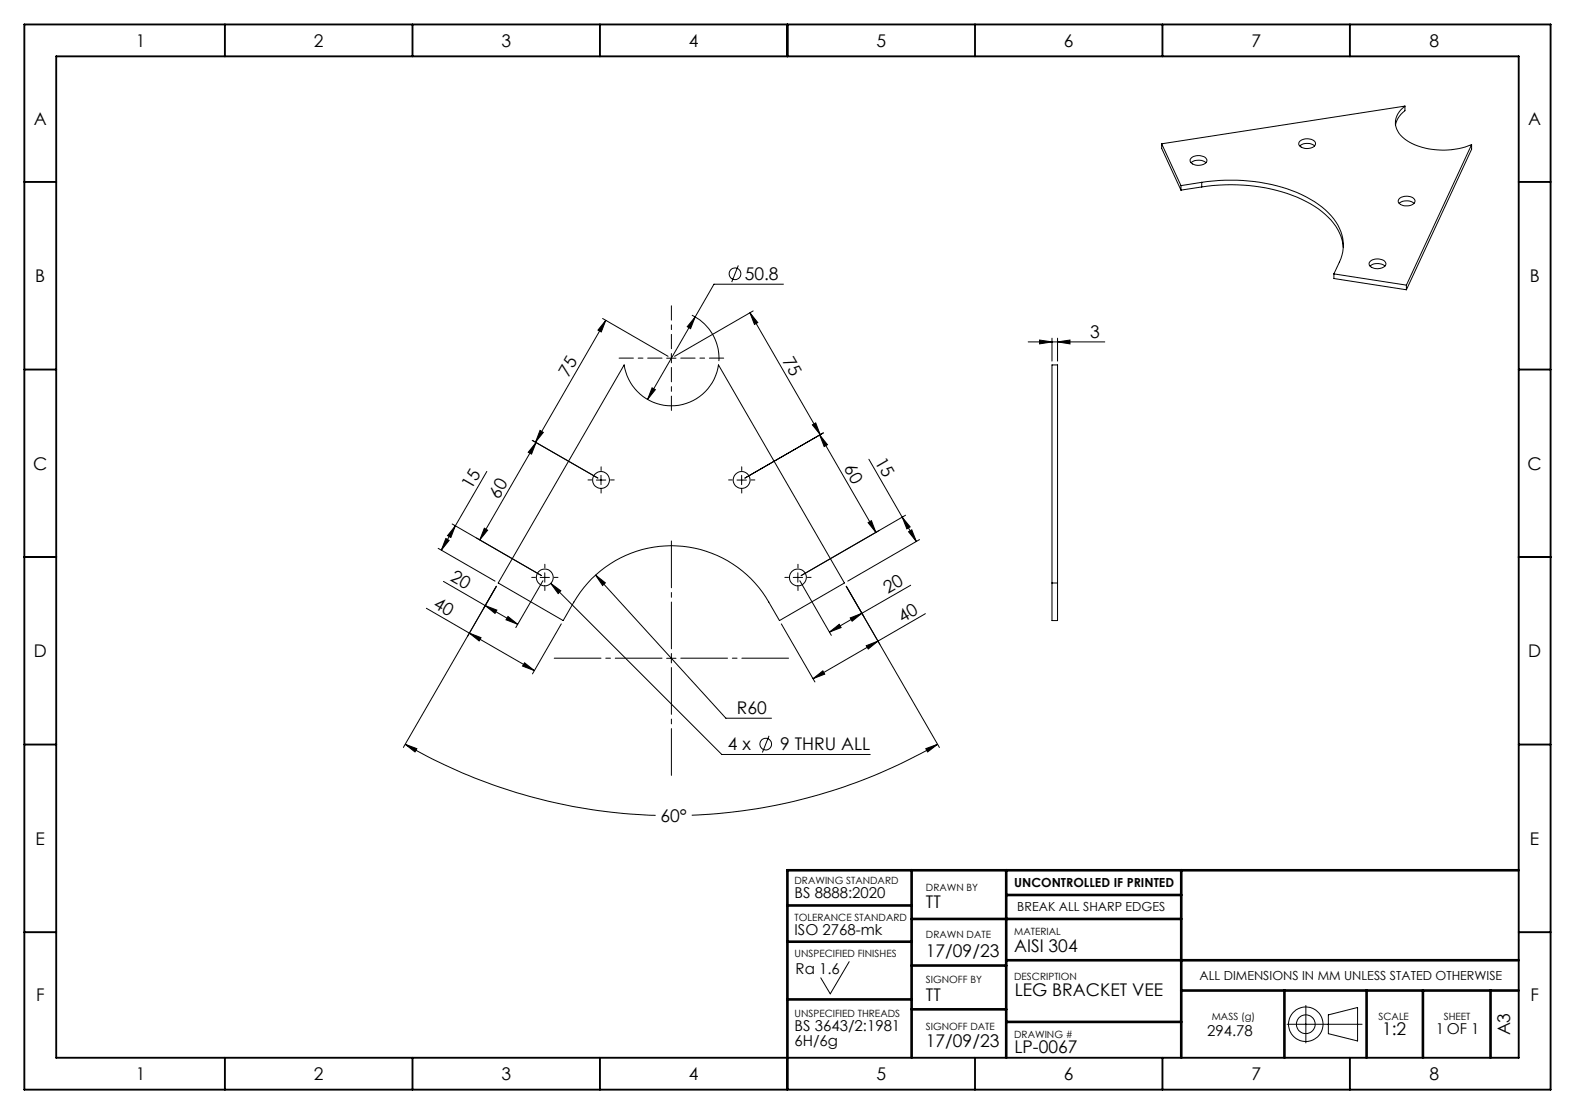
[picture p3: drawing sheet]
<svg xmlns="http://www.w3.org/2000/svg" width="594mm" height="420mm" viewBox="0 0 594 420" stroke-linecap="round" stroke-linejoin="round" font-family="sans-serif">
<g fill="none" stroke="#000" stroke-width=".38">
<path d="M438.1 54.2l7.3 15.8M438.1 54.2v1.7l7.3 15.8M449.3 59.6a4.1 4.1 0 0 1 5.9 .7 2.95 2.95 0 0 1-3.9 2 2.03 2.03 0 0 1-2.3-2.4zM490.2 55a4.6 4.6 0 0 1 5.6 0M490.2 53.2a4.1 4.1 0 0 1 5.9 .7 2.88 2.88 0 0 1-3.8 2.1 2.03 2.03 0 0 1-2.3-2.5zM529.9 40a7.2 7.2 0 0 0-.2 12.3 27.6 27.6 0 0 0 25.3 2.2M529.9 40v1.8a8.5 8.5 0 0 0-3.6 5.3M529.9 40l-91.8 14.2M555 54.5l-24.6 53M555 54.5v1.8l-24.6 53M445.4 70v1.7M449.2 61.4a4.6 4.6 0 0 1 5.6 0"/>
<path d="M453.2 68.7a65.1 65.1 0 0 1 41 6.4 23.1 23.1 0 0 1 12.2 14.8l.2 2.5-.2 2.6a27.4 27.4 0 0 1-3.3 8.3M453.2 70.5a65.5 65.5 0 0 1 41 6.3 23 23 0 0 1 12.2 14.8l.2 1.7M453.2 68.7l-7.8 1.3M453.2 68.7v1.8M453.2 70.5l-7.8 1.2M527.7 76.7a4.6 4.6 0 0 1 5.6 0M527.8 74.9a4.1 4.1 0 0 1 5.9 .7 2.95 2.95 0 0 1-3.9 2 2.03 2.03 0 0 1-2.3-2.4zM516.8 98.5a4.3 4.3 0 0 1 5.7 .4 1.76 1.76 0 0 1-1.9 2.3 3.4 3.4 0 0 1-4.3-1.7zM260.9 118.8a18 18 0 0 1 10.2 17.4M262.2 119.5l-1.8 4.4-1.2-.7zM262.2 119.5l-18 31.1M278.5 100.1l-2.5 6.3"/>
<path d="M282.8 117.9l26.5 46M282.8 117.9l3 3.7-1.3 .7zM284 117.2l-29.6 17.2M295.5 107.2h-26.2l-7.1 12.3M503.1 103.3l27.3 4.2M503.1 103.3v1.7l27.3 4.3M516.7 100.3a4.6 4.6 0 0 1 5.6 0M530.4 107.5v1.8M227.3 120.1l24.7 14.3M228.5 120.8l-26.5 45.9M228.5 120.8l-1.7 4.4-1.3-.7zM235.4 137.6a18 18 0 0 0 17.8 15.4 18 18 0 0 0 17.8-15.4l47.5 82.2-24.5 14.2a68.5 68.5 0 0 0-9.3-14.2 42.4 42.4 0 0 0-68.3 7.2l-4 7-24.5-14.2z"/>
<path d="M251.4 135.1h3.6M253.2 133.3v3.5M387.8 128.9h28.9M392.1 128.2l4.6 .7-4.6 .8zM396.7 127.5v8.7M396.7 137.6h2.1v96.4h-2.1zM398.8 128.9l4.7-.7v1.5zM398.8 127.5v8.7M245.9 146.2l1.3 .7-3 3.7zM183.6 177.8l-11.9 20.5M200.7 166l24.8 14.3M202.2 166.8l-21.2 36.8"/>
<path d="M202.2 166.8l-1.7 4.4-1.3-.7zM203.7 162.3l1.2 .7-2.9 3.7zM226.7 179.2v3.6M279.7 179.2v3.6M306.4 160.2l1.2-.7 1.7 4.4zM309.1 164l21.2 36.8M309.1 164l3 3.7-1.3 .7zM310.6 163.2l-29.7 17.1M327.7 173.2l12.6 21.8M170.5 197.6l33.7 19.4M171.7 198.3l-5.3 9.1M171.7 198.3l-1.7 4.4-1.2-.7z"/>
<path d="M182.7 199.2l1.2 .7-2.9 3.7zM224.9 181h3.6M278 181h3.5M327.4 197.1l1.2-.8 1.7 4.5zM340.3 195l5.3 9.2M340.3 195l3 3.7-1.3 .7zM341.5 194.3l-39.3 22.7M165.2 206.8l21.5 12.3M167.2 219.2l28 16.2M168.1 203.1l1.3 .7-3 3.6zM203.7 217.7h3.5M204.8 219l-10.3 17.6"/>
<path d="M205.5 216v3.5M207.7 220l3.8 2.8-1 1zM207.7 220l64.5 64.5h56M224.6 216.8l3.7 3-1 1zM224.6 216.8l49.2 54h17.2M299.2 217.7h3.5M300.9 216v3.5M301.7 219l11.8 20.6M342.7 200.5l1.2-.7 1.7 4.4zM346.8 203.5l-27.1 15.6M396.7 219.8h2.1M160.8 229.4l40.7 23.5"/>
<path d="M176.3 240l10.9-18.9-35.1 60.7M177 238.7l4.4 1.7-.7 1.3zM183 228.4l4.4 1.7-.7 1.2zM191.6 232.4l3.6 3-4.4-1.7zM211.7 235.2l-10.9 18.9M294.7 235.2l12.6 21.9M312.8 238.3l3.7-2.9 .7 1.2zM319.2 221.1l12.6 21.9M319.2 221.1l6.6 11.4M319.2 221.1l35.1 60.7M320.7 233l4.4-1.8-3.7 3zM325.1 231.2l-12.3 7.1"/>
<path d="M343.5 220.7l-18.4 10.5M349 231.4l-42.4 24.5M197.8 249.9l3.7 3-4.4-1.7zM251.4 248.2h3.6M253.2 246.4v3.6M306.6 255.9l3.7-2.9 .7 1.2zM326.7 243.5l4.4-1.8-3.7 3zM290 277.4l-2.5 6.3M152.8 280.6l4.4 1.7-.7 1.2zM152.8 280.6a201.3 201.3 0 0 0 94.5 26.8M349.2 282.3l4.4-1.7-3.8 2.9zM353.6 280.6a201 201 0 0 1-92.7 26.8"/>
<path d="M320.3 362.6l-7.2 12.1-3.6-6M492.5 379.1v14.2M485.4 386.2h28.3M501 382.7l11-2.8v12.6l-11-2.7z"/>
<circle cx="277.2" cy="103.2" r="2.21"/>
<circle cx="226.7" cy="181" r="3.2"/>
<circle cx="279.7" cy="181" r="3.2"/>
<circle cx="205.5" cy="217.7" r="3.2"/>
<circle cx="300.9" cy="217.7" r="3.2"/>
<circle cx="288.8" cy="280.6" r="2.19"/>
<circle cx="492.5" cy="386.2" r="3.5"/>
<circle cx="492.5" cy="386.2" r="6.5"/>
</g>
<g fill="none" stroke="#000" stroke-width=".38" stroke-dasharray="21.6 1.8 1.8 1.8">
<path d="M226.7 177.4v-1.4M279.7 177.4v-1.4M223.2 181h-1.5M226.7 184.5v1.4M230.2 181h1.4M276.2 181h-1.4M279.7 184.5v1.4M283.3 181h1.4M201.9 217.7h-1.4M205.5 214.2v-1.4M209 217.7h1.4M297.4 217.7h-1.4"/>
<path d="M300.9 214.2v-1.4M304.5 217.7h1.4M205.5 221.2v1.5M300.9 221.2v1.5"/>
</g>
<path d="M249.7 135h-16.2M253.2 131.5v-16.2M253.2 138.6v16.2M256.8 135h16.1" fill="none" stroke="#000" stroke-width=".38" stroke-dasharray="21.6 1.8 1.8 1.8" stroke-dashoffset="16.2"/>
<path d="M249.7 248.2h-40.7M253.2 244.6v-40.6M253.2 251.7v40.7M256.8 248.2h40.6" fill="none" stroke="#000" stroke-width=".38" stroke-dasharray="21.6 1.8 1.8 1.8" stroke-dashoffset="3.9"/>
<g fill="none" stroke="#000" stroke-width=".71">
<path d="M9.2 9.2h575.6v401.7h-575.6zM84.8 9.2v12M155.6 9.2v12M226.3 9.2v12M297 9.2v12M367.7 9.2v12M438.4 9.2v12M509.1 9.2v12M21.2 21.2h551.6v377.6h-551.6zM9.2 68.6h12M572.8 68.6h12M9.2 139.3h12"/>
<path d="M572.8 139.3h12M9.2 210h12M572.8 210h12M9.2 280.7h12M572.8 280.7h12M9.2 351.5h12M572.8 351.5h12M84.8 398.8v12.1M155.6 398.8v12.1M226.3 398.8v12.1M297 398.8v12.1M367.7 398.8v12.1"/>
<path d="M438.4 398.8v12.1M509.1 398.8v12.1"/>
</g>
<g fill="none" stroke="#000" stroke-width=".99">
<path d="M343.8 328.1v70.7M379.5 328.1v70.7M379.5 337.5h66M445.5 328.1v70.7M572.8 328.1h-275.8v70.7M297 341.4h46.8M297 355.1h46.8M343.8 346.5h101.7M297 376.8h46.8M343.8 364.1h35.7M379.5 362.1h193.3M445.5 373.5h127.3"/>
<path d="M484.4 373.5v25.3M515.4 373.5v25.3M536.6 373.5v25.3M562.1 373.5v25.3M343.8 380.6h35.7M379.5 385.3h66"/>
</g>
<g fill="#000">
<path d="M282.8 117.9l3 3.7-1.3 .7zM306.4 160.2l1.2-.7 1.7 4.4zM309.1 164l3 3.7-1.3 .7zM327.4 197.1l1.2-.8 1.7 4.5z"/>
<path d="M398.8 128.9l4.7-.7v1.5zM392.1 128.2l4.6 .7-4.6 .8z"/>
<path d="M203.7 162.3l1.2 .7-2.9 3.7zM228.5 120.8l-1.7 4.4-1.3-.7z"/>
<path d="M168.1 203.1l1.3 .7-3 3.6zM171.7 198.3l-1.7 4.4-1.2-.7z"/>
<path d="M182.7 199.2l1.2 .7-2.9 3.7zM202.2 166.8l-1.7 4.4-1.3-.7z"/>
<path d="M224.6 216.8l2.7 4 1-1zM245.9 146.2l-1.7 4.4 3-3.7zM262.2 119.5l-3 3.7 1.2 .7zM207.7 220l2.8 3.8 1-1zM152.8 280.6l4.4 1.7-.7 1.2zM349.2 282.3l4.4-1.7-3.8 2.9z"/>
<path d="M342.7 200.5l1.2-.7 1.7 4.4zM340.3 195l3 3.7-1.3 .7z"/>
<path d="M177 238.7l4.4 1.7-.7 1.3zM197.8 249.9l3.7 3-4.4-1.7z"/>
<path d="M183 228.4l4.4 1.7-.7 1.2zM191.6 232.4l3.6 3-4.4-1.7z"/>
<path d="M320.7 233l4.4-1.8-3.7 3zM312.8 238.3l3.7-2.9 .7 1.2z"/>
<path d="M326.7 243.5l4.4-1.8-3.7 3zM306.6 255.9l3.7-2.9 .7 1.2z"/>
</g>
<g font-size="6.6">
<text x="51.2" y="17.6">1</text>
<text x="118.4" y="17.6">2</text>
<text x="189.1" y="17.6">3</text>
<text x="259.8" y="17.6">4</text>
<text x="330.5" y="17.6">5</text>
<text x="401.2" y="17.6">6</text>
<text x="472" y="17.6">7</text>
<text x="539.1" y="17.6">8</text>
<text x="12.8" y="47.3">A</text>
<text x="576.4" y="47.3">A</text>
<text x="13.3" y="106.3">B</text>
<text x="280.9" y="105.6">50.8</text>
<text x="576.9" y="106.3">B</text>
<text x="411.2" y="127.5">3</text>
<text x="294.9" y="136" transform="rotate(60 294.9 136)">75</text>
<text x="214.4" y="142.3" transform="rotate(-60 214.4 142.3)">75</text>
<text x="12.5" y="177">C</text>
<text x="318.1" y="176.6" transform="rotate(60 318.1 176.6)">60</text>
<text x="329.9" y="174" transform="rotate(60 329.9 174)">15</text>
<text x="576.1" y="177">C</text>
<text x="177.8" y="184.9" transform="rotate(-60 177.8 184.9)">15</text>
<text x="188.1" y="188.4" transform="rotate(-60 188.1 188.4)">60</text>
<text x="169.5" y="218.9" transform="rotate(30 169.5 218.9)">20</text>
<text x="334.8" y="224" transform="rotate(-30 334.8 224)">20</text>
<text x="163.1" y="229" transform="rotate(30 163.1 229)">40</text>
<text x="340.4" y="234.7" transform="rotate(-30 340.4 234.7)">40</text>
<text x="12.8" y="247.7">D</text>
<text x="576.3" y="247.7">D</text>
<text x="277.9" y="269.3">R60</text>
<text x="274.5" y="283">4 x</text>
<text x="294.3" y="283">9 THRU ALL</text>
<text x="249.1" y="310">60°</text>
<text x="13.4" y="318.5">E</text>
<text x="577" y="318.5">E</text>
<text x="349.2" y="342.4">TT</text>
<text x="382.5" y="359.1">AISI 304</text>
<text x="349.2" y="360.7">17/09/23</text>
<text x="13.6" y="377.5">F</text>
<text x="349.2" y="377.3">TT</text>
<text x="382.7" y="375.7">LEG BRACKET VEE</text>
<text x="577.2" y="377.5">F</text>
<text x="349.2" y="394.8">17/09/23</text>
<text x="521.2" y="390.2">1:2</text>
<text x="569.5" y="390.4" transform="rotate(-90 569.5 390.4)">A3</text>
<text x="382.6" y="396.9">LP-0067</text>
<text x="51.2" y="407.2">1</text>
<text x="118.4" y="407.2">2</text>
<text x="189.1" y="407.2">3</text>
<text x="259.8" y="407.2">4</text>
<text x="330.5" y="407.2">5</text>
<text x="401.2" y="407.2">6</text>
<text x="472" y="407.2">7</text>
<text x="539.1" y="407.2">8</text>
</g>
<g font-size="5.7">
<text x="299.7" y="338.6">BS 8888:2020</text>
<text x="299.7" y="352.5">ISO 2768-mk</text>
<text x="300.1" y="367.4">Ra 1.6</text>
<text x="299.7" y="388.8">BS 3643/2:1981</text>
<text x="541.5" y="389.9">1 OF 1</text>
<text x="299.7" y="394.4">6H/6g</text>
<text x="455.3" y="390.6">294.78</text>
</g>
<g font-size="4.7">
<text x="382.5" y="334.5">UNCONTROLLED IF PRINTED</text>
<text x="383.7" y="343.6">BREAK ALL SHARP EDGES</text>
<text x="452.4" y="369.5">ALL DIMENSIONS IN MM UNLESS STATED OTHERWISE</text>
</g>
<g font-size="3.8">
<text x="299.7" y="333.4">DRAWING STANDARD</text>
<text x="349.2" y="336">DRAWN BY</text>
<text x="299.7" y="347.2">TOLERANCE STANDARD</text>
<text x="349.2" y="353.9">DRAWN DATE</text>
<text x="382.5" y="352.5">MATERIAL</text>
<text x="299.7" y="360.7">UNSPECIFIED FINISHES</text>
<text x="349.2" y="370.8">SIGNOFF BY</text>
<text x="382.5" y="369.5">DESCRIPTION</text>
<text x="299.7" y="383.5">UNSPECIFIED THREADS</text>
<text x="349.2" y="388.2">SIGNOFF DATE</text>
<text x="457" y="384.6">MASS (g)</text>
<text x="519.9" y="384.6">SCALE</text>
<text x="544.5" y="384.6">SHEET</text>
<text x="382.5" y="391.3">DRAWING #</text>
</g>
</svg>
